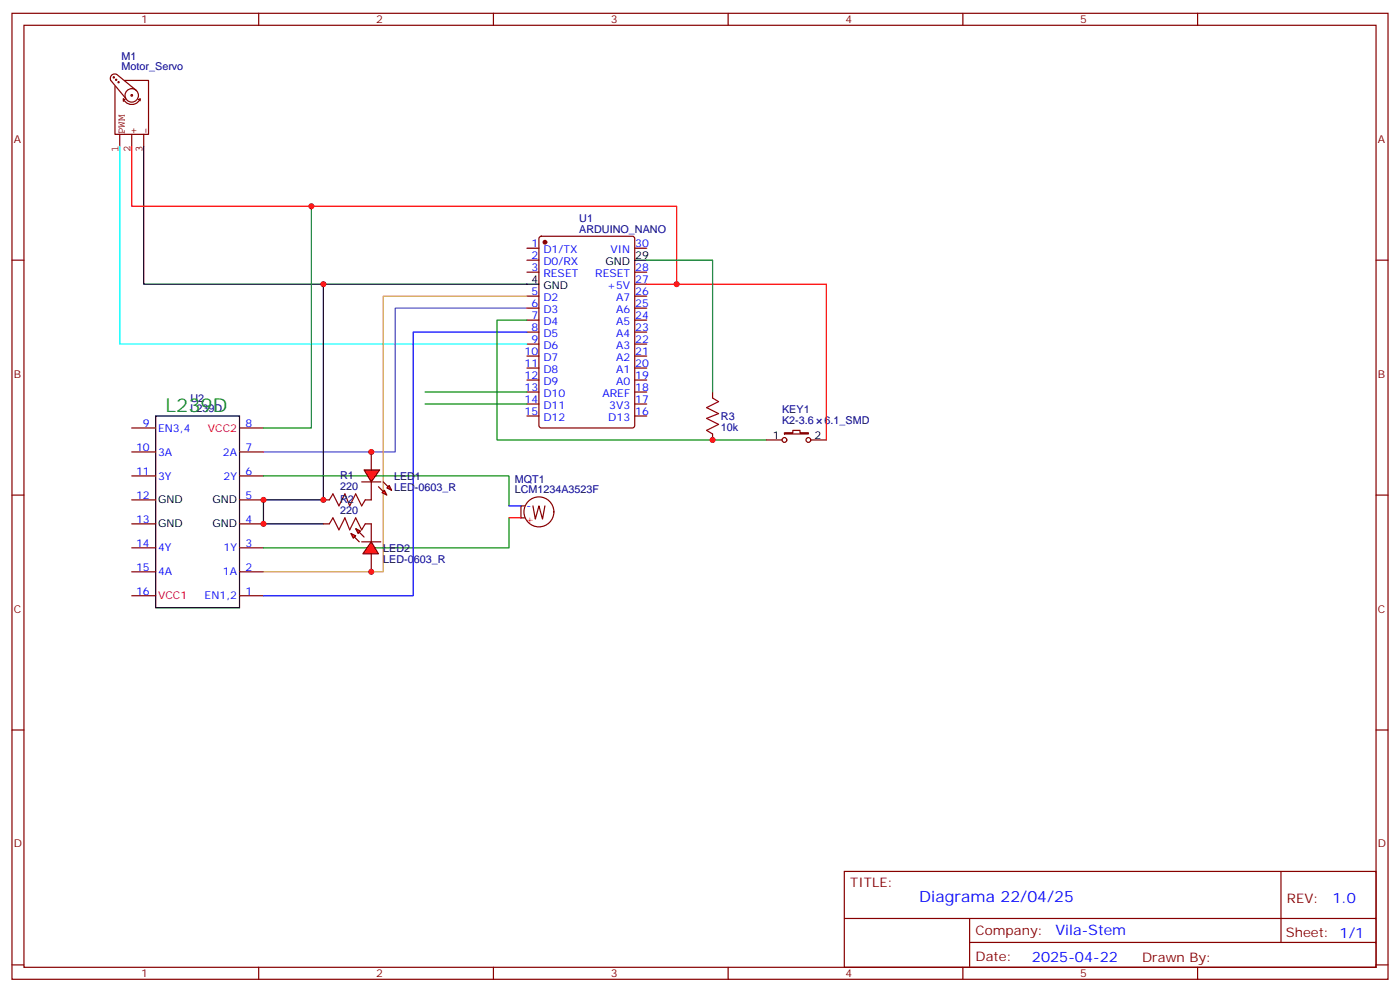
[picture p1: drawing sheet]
<svg xmlns="http://www.w3.org/2000/svg" width="412mm" height="292mm" viewBox="0 0 412 292" stroke-linecap="round" stroke-linejoin="round" font-family="sans-serif">
<g fill="none" stroke="#870000" stroke-width=".35">
<path d="M3.5 3.9h405.4v284.4h-405.4zM7.1 7.4h398.2v277.3h-398.2zM76.2 3.9v3.5M145.3 3.9v3.5M214.5 3.9v3.5M283.6 3.9v3.5M352.8 3.9v3.5M3.5 76.6h3.6M155.2 76.6h3.5M155.2 73.1h3.5M159 69.7l.5-.2h26.8l.6 .5 .1 55.3-.5 .6-27 .1-.7-.5-.1-55.3zM187 73.1h3.5"/>
<path d="M405.3 76.6h3.6M155.2 80.1h3.5M155.2 87.2h3.5M155.2 90.7h3.5M155.2 94.2h3.5M155.2 97.8h3.5M187 80.1h3.5M187 87.2h3.5M187 90.7h3.5M187 94.2h3.5M187 97.8h3.5M187 83.6h3.5"/>
<path d="M155.2 101.3h3.5M155.2 104.8h3.5M155.2 108.3h3.5M155.2 111.9h3.5M155.2 115.4h3.5M155.2 118.9h3.5M187 101.3h3.5M187 104.8h3.5M187 108.3h3.5M187 111.9h3.5M187 115.4h3.5M187 118.9h3.5"/>
<path d="M38.8 133h7.1M38.8 126h7.1M70.6 133h7M70.6 126h7M155.2 122.4h3.5M187 122.4h3.5M3.5 145.7h3.6M38.8 154.2h7.1M38.8 147.1h7.1M38.8 140.1h7.1M70.6 154.2h7M70.6 147.1h7"/>
<path d="M70.6 140.1h7M154.5 148.9h-1v3.5h1M157 148.9l.7 3.9 1-3.9 1.1 3.9 .7-3.9M405.3 145.7h3.6M38.8 175.4h7.1M38.8 168.3h7.1M38.8 161.3h7.1M70.6 175.4h7M70.6 168.3h7M70.6 161.3h7M3.5 214.9h3.6M405.3 214.9h3.6"/>
<path d="M248.7 256.5h156.6v28.2h-156.6zM377.3 256.5v20.9M248.7 270.4h156.5M285.6 277.4h119.6M285.6 270.4v14.1M3.5 284h3.6M76.2 284.7v3.6M145.3 284.7v3.6M214.5 284.7v3.6M283.6 284.7v3.6M352.8 284.7v3.6M405.3 284h3.6"/>
<circle cx="158.7" cy="150.7" r="4.4"/>
</g>
<circle cx="160.5" cy="71.3" r=".53" fill="#870000" stroke="#870000" stroke-width=".35"/>
<path d="M42.3 43.1v40.5h116.4M187 76.6h3.5M95.2 83.6v63.5h-17.6v7.1h17.6M45.9 122.4h24.7v56.5h-24.7z" fill="none" stroke="#000" stroke-width=".35"/>
<path d="M91.7 60.7v65.3h-14.1M125.2 115.4h30M125.2 118.9h30M77.6 140.1h72.3v8.8M149.9 152.4v8.9h-72.3" fill="none" stroke="#008700" stroke-width=".35"/>
<g fill="none" stroke="#850000" stroke-width=".35">
<path d="M33.5 22.6l-.2 .2 .2 .2 .1-.3M34.2 23.3l-.2 .2 .2 .2 .1-.3M34.4 21.9a1.31 1.31 0 0 0-1.5 .2 1.31 1.31 0 0 0-.3 1.6l4.4 5.3M34.4 21.9l5.8 4.8M34.9 24l-.2 .2 .2 .2 .1-.3M35.3 39.5v3.6M36.3 29.1v.7M36.3 29.1l.6 .2M36.7 23.7h7v15.8h-9.8v-14.1M38.8 27.8l-.2 .3 .2 .2 .2-.4M38.8 26.1a1.98 1.98 0 0 0-1.7 2.9 1.98 1.98 0 0 0 3.4 .2 1.98 1.98 0 0 0-1.5-3.1M38.8 39.5v3.6"/>
<path d="M41.3 29.1a2.68 2.68 0 0 1-2.5 1.7 2.68 2.68 0 0 1-2.5-1.7M41.3 29.1v.6M41.3 29.1l-.6 .2M42.3 39.5v3.6"/>
</g>
<path d="M35.3 43.1v58.2h119.9" fill="none" stroke="#0ff" stroke-width=".35"/>
<path d="M38.8 43.1v17.6h160.5v22.9h-8.8M149.9 152.4h3.6" fill="none" stroke="#f00" stroke-width=".35"/>
<path d="M155.2 90.7h-38.8v42.3h-38.8" fill="none" stroke="#90c" stroke-width=".35"/>
<path d="M155.2 87.2h-42.3v81.1h-35.3" fill="none" stroke="#c93" stroke-width=".35"/>
<path d="M155.2 97.8h-33.5v77.6h-44.1M149.9 148.9h3.6" fill="none" stroke="#00f" stroke-width=".35"/>
<g fill="#f00" stroke="#870000" stroke-width=".35">
<path d="M107.2 138.3h4.6l-2.4 3.6z"/>
<path d="M106.5 141.9h5.7z"/>
</g>
<g fill="#870000" stroke="#870000" stroke-width=".35">
<path d="M112.9 141.9l1.4 1.4z"/>
<path d="M111.5 143.3l1.4 1.4z"/>
</g>
<g fill="#f00" stroke="#870000" stroke-width=".35">
<path d="M113.9 143.6l.8-.7 .7 1.4z"/>
<path d="M112.5 145l.7-.7 .7 1.4z"/>
</g>
<path d="M109.4 133v5.3M109.4 141.9v5.2" fill="none" stroke="#870000" stroke-width=".35"/>
<g fill="#f00" stroke="#870000" stroke-width=".35">
<path d="M109.4 159.5l2.1 3.5h-4.6z"/>
<path d="M106.5 159.5h5.7z"/>
</g>
<g fill="#870000" stroke="#870000" stroke-width=".35">
<path d="M104.4 158.1l1.4 1.4z"/>
<path d="M105.8 156.7l1.4 1.4z"/>
</g>
<g fill="#f00" stroke="#870000" stroke-width=".35">
<path d="M103.4 157l1.4 .7-.7 .7z"/>
<path d="M104.8 155.6l1.4 .7-.7 .7z"/>
</g>
<g fill="none" stroke="#870000" stroke-width=".35">
<path d="M209.9 115.4v1.8M209.9 127.7v1.8M225.8 129.5h4.6M231.1 127.4h2.4v-.7h2.2v.7h2.4v.3h-7zM238.8 129.5h4.6M95.2 147.1h1.8M95.2 154.2h1.8M107.6 154.2h1.8v5.3M107.6 147.1h1.8M109.4 163v5.3"/>
<circle cx="231.1" cy="129.5" r=".71"/>
<circle cx="238.1" cy="129.5" r=".71"/>
</g>
<path d="M209.9 117.2l1.8 1-3.6 1.8 3.6 1.7-3.6 1.5 3.6 1.7-3.6 1.8 1.8 1M97 147.1l1.1-1.7 1.7 3.5 1.8-3.5 1.4 3.5 1.8-3.5 1.7 3.5 1.1-1.8M97 154.2l1.1-1.8 1.7 3.6 1.8-3.6 1.4 3.6 1.8-3.6 1.7 3.6 1.1-1.8" fill="none" stroke="#a10000" stroke-width=".35"/>
<path d="M190.5 76.6h19.4v38.8M155.2 94.2h-8.8v35.3h79.4" fill="none" stroke="#008700" stroke-width=".35"/>
<path d="M199.3 83.6h44.1v45.9" fill="none" stroke="#f00" stroke-width=".35"/>
<g fill="#c00">
<circle cx="91.7" cy="60.7" r=".88"/>
<circle cx="109.4" cy="133" r=".88"/>
<circle cx="109.4" cy="168.3" r=".88"/>
<circle cx="77.6" cy="154.2" r=".88"/>
<circle cx="77.6" cy="147.1" r=".88"/>
<circle cx="95.3" cy="147.1" r=".88"/>
<circle cx="95.3" cy="83.6" r=".88"/>
<circle cx="199.3" cy="83.6" r=".88"/>
<circle cx="209.9" cy="129.5" r=".88"/>
</g>
<text font-size="5.6" fill="#093" x="48.8" y="121.2">L239D</text>
<text font-size="4.6" fill="#00f" x="270.8" y="265.5">Diagrama 22/04/25</text>
<g font-size="4.2" fill="#00f">
<text x="392.5" y="265.8">1.0</text>
<text x="310.9" y="275.3">Vila-Stem</text>
<text x="304" y="283.1">2025-04-22</text>
</g>
<g font-size="3.9" fill="#800">
<text x="250.5" y="261.1">TITLE:</text>
<text x="379.1" y="265.8">REV:</text>
<text x="287.4" y="275.3">Company:</text>
<text x="378.7" y="275.9">Sheet: 1/1</text>
<text x="287.4" y="283">Date:</text>
<text x="336.4" y="283.1">Drawn By:</text>
</g>
<g font-size="3.2" fill="#800">
<text x="41.6" y="6.9">1</text>
<text x="110.8" y="6.9">2</text>
<text x="179.9" y="6.9">3</text>
<text x="249.1" y="6.9">4</text>
<text x="318.2" y="6.9">5</text>
<text x="4.1" y="42">A</text>
<text x="405.9" y="42">A</text>
<text x="4.1" y="111.2">B</text>
<text x="405.9" y="111.2">B</text>
<text x="4.1" y="180.3">C</text>
<text x="405.9" y="180.3">C</text>
<text x="4.1" y="249.4">D</text>
<text x="405.9" y="249.4">D</text>
<text x="41.6" y="287.7">1</text>
<text x="110.8" y="287.7">2</text>
<text x="179.9" y="287.7">3</text>
<text x="249.1" y="287.7">4</text>
<text x="318.2" y="287.7">5</text>
</g>
<g font-size="3.2" fill="#000080">
<text x="35.8" y="17.5">M1</text>
<text x="35.8" y="20.7">Motor_Servo</text>
<text x="170.6" y="65.5">U1</text>
<text x="170.6" y="68.5">ARDUINO_NANO</text>
<text x="56.1" y="118.3">U2</text>
<text x="56.1" y="121.4">L239D</text>
<text x="212.4" y="123.6">R3</text>
<text x="230.4" y="124.7">K2-3.6</text>
<text x="230.4" y="121.5">KEY1</text>
<text x="242.9" y="124.7">6.1_SMD</text>
<text x="212.4" y="126.8">10k</text>
<text x="100.2" y="141.1">R1</text>
<text x="116.1" y="141.2">LED1</text>
<text x="151.6" y="142">MQT1</text>
<text x="100.2" y="144.3">220</text>
<text x="100.2" y="148.2">R2</text>
<text x="116.1" y="144.4">LED-0603_R</text>
<text x="151.6" y="145.2">LCM1234A3523F</text>
<text x="100.2" y="151.4">220</text>
<text x="112.9" y="165.6">LED-0603_R</text>
<text x="112.9" y="162.4">LED2</text>
</g>
<g font-size="3.2" fill="#840000">
<text x="36.8" y="39.5" transform="rotate(-90 36.8 39.5)">PWM</text>
<text x="40.3" y="39.5" transform="rotate(-90 40.3 39.5)">+</text>
<text x="43.8" y="39.5" transform="rotate(-90 43.8 39.5)">-</text>
<text x="34.9" y="44.6" transform="rotate(-90 34.9 44.6)">1</text>
<text x="38.5" y="44.6" transform="rotate(-90 38.5 44.6)">2</text>
<text x="42" y="44.6" transform="rotate(-90 42 44.6)">3</text>
</g>
<g font-size="3.2" fill="#00f">
<text x="156.6" y="72.7">1</text>
<text x="156.6" y="76.2">2</text>
<text x="160.1" y="74.5">D1/TX</text>
<text x="160.1" y="78">D0/RX</text>
<text x="179.8" y="74.5">VIN</text>
<text x="187.1" y="72.7">30</text>
<text x="156.6" y="79.8">3</text>
<text x="160.1" y="81.5">RESET</text>
<text x="175.3" y="81.5">RESET</text>
<text x="187.1" y="83.3">27</text>
<text x="187.1" y="79.8">28</text>
<text x="156.6" y="86.8">5</text>
<text x="160.1" y="88.6">D2</text>
<text x="178.9" y="85.1">+5V</text>
<text x="181.5" y="88.6">A7</text>
<text x="187.1" y="86.8">26</text>
<text x="156.6" y="90.3">6</text>
<text x="156.6" y="93.9">7</text>
<text x="160.1" y="92.1">D3</text>
<text x="160.1" y="95.6">D4</text>
<text x="181.5" y="95.6">A5</text>
<text x="181.5" y="92.1">A6</text>
<text x="187.1" y="93.9">24</text>
<text x="187.1" y="90.3">25</text>
<text x="156.6" y="97.4">8</text>
<text x="156.6" y="100.9">9</text>
<text x="160.1" y="99.2">D5</text>
<text x="181.5" y="99.2">A4</text>
<text x="187.1" y="100.9">22</text>
<text x="187.1" y="97.4">23</text>
<text x="154.5" y="104.5">10</text>
<text x="154.5" y="108">11</text>
<text x="160.1" y="102.7">D6</text>
<text x="160.1" y="106.2">D7</text>
<text x="181.5" y="106.2">A2</text>
<text x="181.5" y="102.7">A3</text>
<text x="187.1" y="108">20</text>
<text x="187.1" y="104.5">21</text>
<text x="154.5" y="111.5">12</text>
<text x="160.1" y="109.7">D8</text>
<text x="160.1" y="113.3">D9</text>
<text x="181.5" y="113.3">A0</text>
<text x="181.5" y="109.7">A1</text>
<text x="187.1" y="111.5">19</text>
<text x="154.5" y="115">13</text>
<text x="154.5" y="118.6">14</text>
<text x="160.1" y="116.8">D10</text>
<text x="177.5" y="116.8">AREF</text>
<text x="187.1" y="118.6">17</text>
<text x="187.1" y="115">18</text>
<text x="42.1" y="125.6">9</text>
<text x="72.3" y="125.6">8</text>
<text x="154.5" y="122.1">15</text>
<text x="160.1" y="120.3">D11</text>
<text x="160.1" y="123.9">D12</text>
<text x="179.2" y="123.9">D13</text>
<text x="179.5" y="120.3">3V3</text>
<text x="187.1" y="122.1">16</text>
<text x="46.6" y="127">EN3,4</text>
<text x="40.1" y="132.7">10</text>
<text x="46.6" y="134.1">3A</text>
<text x="65.7" y="134.1">2A</text>
<text x="72.3" y="132.7">7</text>
<text x="40.1" y="139.7">11</text>
<text x="46.6" y="141.1">3Y</text>
<text x="65.9" y="141.1">2Y</text>
<text x="72.3" y="139.7">6</text>
<text x="40.1" y="146.8">12</text>
<text x="72.3" y="146.8">5</text>
<text x="155.1" y="150">-</text>
<text x="40.1" y="153.8">13</text>
<text x="72.3" y="153.8">4</text>
<text x="40.1" y="160.9">14</text>
<text x="72.3" y="160.9">3</text>
<text x="40.1" y="168">15</text>
<text x="46.6" y="162.3">4Y</text>
<text x="65.9" y="162.3">1Y</text>
<text x="72.3" y="168">2</text>
<text x="46.6" y="169.4">4A</text>
<text x="65.7" y="169.4">1A</text>
<text x="40.1" y="175">16</text>
<text x="60.3" y="176.4">EN1,2</text>
<text x="72.3" y="175">1</text>
</g>
<g font-size="3.2">
<text x="178.4" y="78">GND</text>
<text x="187.1" y="76.2">29</text>
<text x="156.6" y="83.3">4</text>
<text x="160.1" y="85.1">GND</text>
<text x="227.6" y="129.2">1</text>
<text x="239.9" y="129.2">2</text>
<text x="46.6" y="148.2">GND</text>
<text x="62.6" y="148.2">GND</text>
<text x="46.6" y="155.3">GND</text>
<text x="62.6" y="155.3">GND</text>
</g>
<g font-size="3.2" fill="#f00">
<text x="61.2" y="127">VCC2</text>
<text x="154.8" y="153.8">+</text>
<text x="46.6" y="176.4">VCC1</text>
</g>
</svg>
